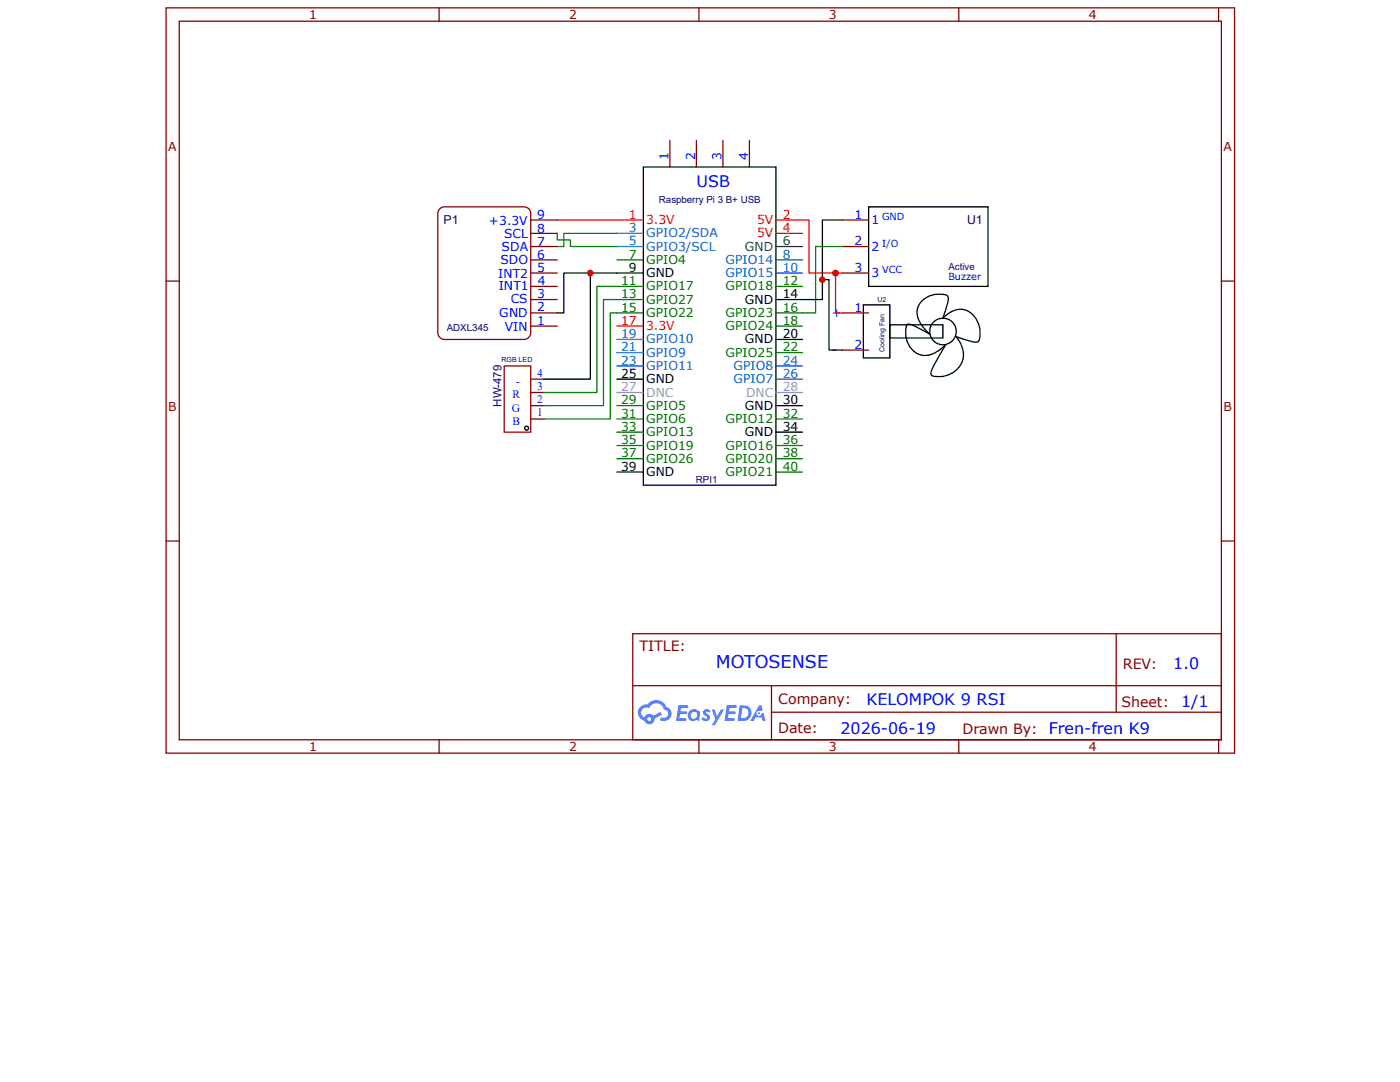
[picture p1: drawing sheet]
<svg xmlns="http://www.w3.org/2000/svg" width="279mm" height="216mm" viewBox="0 0 279 216" stroke-linecap="round" stroke-linejoin="round" font-family="sans-serif">
<g fill="none" stroke="#800" stroke-width=".25">
<path d="M33.1 1.6h213.3v148.7h-213.3zM35.8 4.2h208v143.4h-208zM87.6 1.6v2.6M139.5 1.6v2.6M191.3 1.6v2.6M243.2 1.6v2.6M33.1 56.1h2.7M243.8 56.1h2.6M33.1 107.9h2.7M243.8 107.9h2.6M126.3 126.4h117.5v21.2h-117.5zM126.3 136.8h117.4"/>
<path d="M154 136.8v10.6M222.8 126.4v15.7M87.6 147.6v2.7M139.5 147.6v2.7M154 142.1h89.7M191.3 147.6v2.7M243.2 147.6v2.7"/>
</g>
<g fill="#58f">
<path d="M140.4 141.8a.87 .87 0 0 1 1.4 .1l-.3 .4a.34 .34 0 0 0-.3-.3 .34 .34 0 0 0-.4 .2h.1a1 1 0 0 1 .7 1.3 .99 .99 0 0 1-1.6 0l.3-.4 .6 .3 .2-.1v-.2a1.1 1.1 0 0 1-.7-1.3z"/>
<path d="M142.1 141.6h.5l.5 1.3 .8-1.3h.6l-1.8 3.1h-.6l.6-1.1z"/>
<path d="M135.4 140.7h1.7l.2 .2-.1 .3-1.3 .1-.1 .6h1.1l.3 .3-.3 .3h-1.2l-.1 .8h1.3l.1 .3-.1 .2h-2z"/>
<path d="M145 140.7h1.8l.2 .2 .1 .1-.2 .2-1.3 .1-.1 .6 1.3 .1-.1 .5h-1.3l-.1 .8h1.2l.2 .3-.2 .2h-1.9z"/>
<path d="M151.5 140.8h.5l.2 .9-.4 .2a.51 .51 0 0 0-.8 .2 .51 .51 0 0 0 .3 .7 .51 .51 0 0 0 .7-.4l.4-.2 .4 1.6h-.6l-.2-.6h-1.3l-.3 .6h-.7z"/>
<path d="M151.4 142.2h.2v.2h-.2z"/>
<path d="M147.6 140.8l-.4 3h1a1.57 1.57 0 0 0 1.8-1.5 1.57 1.57 0 0 0-1.9-1.5zM148.2 141.3a1.06 1.06 0 0 1 1.1 1.2 1.06 1.06 0 0 1-1.4 .8z"/>
<path d="M137.6 142a1.14 1.14 0 0 0-.1 1.6 1.14 1.14 0 0 0 1.6 .1l.4 .1 .2-1.7-.4-.2a1.07 1.07 0 0 0-1.7 .1zM138 142.2a.66 .66 0 0 1 1.1 0 .66 .66 0 0 1-.2 1 .66 .66 0 0 1-.9 0 .66 .66 0 0 1 0-1z"/>
<path d="M127.8 141a1.65 1.65 0 0 0 .8 2.8 1.07 1.07 0 0 0 1.2 .7 1.07 1.07 0 0 0 .8-1.1l1.5-.8-.3-.5-1.4 .7a1.11 1.11 0 0 0-1.8 .3 1.05 1.05 0 0 1-.5-1.4 1.05 1.05 0 0 1 1.5-.4 1.55 1.55 0 0 1 1.6-.9 1.55 1.55 0 0 1 1.3 1.2 .86 .86 0 0 1 .8 1.1 .86 .86 0 0 1-1.2 .5 .32 .32 0 0 0-.4 .3 .32 .32 0 0 0 .3 .3 1.47 1.47 0 0 0 1.9-.9 1.47 1.47 0 0 0-.9-1.8 2.27 2.27 0 0 0-3.9-.6l-.8 .2zM129.2 143.5a.4 .4 0 0 1 .8 0 .4 .4 0 0 1-.8 0z"/>
</g>
<g fill="none" stroke="#800" stroke-width=".25">
<path d="M133.7 28v5.3M139 28v5.3M144.3 28v5.3M149.6 28v5.3M87.6 41.8l.7-.5h.4h15.9a1.33 1.33 0 0 1 1.3 1.3v23.8a1.36 1.36 0 0 1-1.3 1.3h-15.9a1.35 1.35 0 0 1-1.3-1.3v-23.8zM105.9 59.8h5.3M105.9 57.1h5.3M105.9 54.5h5.3M105.9 51.9h5.3M105.9 49.2h5.3M105.9 46.6h5.3M105.9 43.9h5.3"/>
<path d="M168.1 54.5h5.3M168.1 49.2h5.3M168.1 43.9h5.3M105.9 65.1h5.3M105.9 62.4h5.3M105.9 78.3h2.6M105.9 75.6h2.6M168.1 62.4h5.3M168.1 69.8h5.3M105.9 83.6h2.6M105.9 80.9h2.6"/>
</g>
<g fill="none" stroke="#000" stroke-width=".25">
<path d="M128.4 33.3h26.5v63.5h-26.5zM117.8 54.5v21.1h-9.3M128.4 54.5h-15.9v7.9h-1.3M164.1 55.8h1.3v14h2.7M168.1 43.9h-4v15.9h-9.2M173.4 41.3h23.8v15.8h-23.8zM123.1 75.6h5.3M154.9 67.7h5.2M172.3 60.8h5.3v10.6h-5.3zM177.6 64.8h10.6v2.6h-10.6zM183.8 60.3a5 5 0 0 1 5.1-1.4l.3 .2a5 5 0 0 1-.6 3l-.4 1.4a4.5 4.5 0 0 1 4.6-1.6 5.1 5.1 0 0 1 2.6 6l-.2 .3a4.9 4.9 0 0 1-2.9-.5l-1.5-.5a4.7 4.7 0 0 1 .8 5.8 5.1 5.1 0 0 1-5.6 2l-.2-.3a5.1 5.1 0 0 1 1.1-2.8l1.8-3.1a5.5 5.5 0 0 1-5 2 4.8 4.8 0 0 1-2.8-5.9l.3-.2a5.8 5.8 0 0 1 2.9 1.2l1.4 .8a5.8 5.8 0 0 1-2.4-5.1zM123.1 94.2h5.3"/>
<path d="M154.9 80.9h5.2M154.9 86.2h5.2"/>
<circle cx="188.2" cy="66.1" r="2.65"/>
<circle cx="105.1" cy="85.4" r=".39"/>
</g>
<path d="M111.2 43.9h17.2M154.9 43.9h6.6v10.6h6.6M154.9 46.6h5.2M166.8 54.5v7.9h1.3M123.1 65.1h5.3" fill="none" stroke="#f00" stroke-width=".25"/>
<path d="M123.1 46.6h5.3M123.1 49.2h5.3M154.9 51.9h5.2M154.9 54.5h5.2M123.1 67.7h5.3M123.1 70.4h5.3M123.1 73h5.3M154.9 73h5.2M154.9 75.6h5.2" fill="none" stroke="#06c" stroke-width=".25"/>
<path d="M154.9 49.2h5.2" fill="none" stroke="#333" stroke-width=".25"/>
<g fill="none" stroke="#060" stroke-width=".25">
<path d="M123.1 51.9h5.3M123.1 57.1h5.3M123.1 59.8h5.3M154.9 57.1h5.2M123.1 62.4h5.3M154.9 62.4h5.2M154.9 65.1h5.2M154.9 70.4h5.2M123.1 80.9h5.3M123.1 83.6h5.3M123.1 86.2h5.3M123.1 88.9h5.3"/>
<path d="M123.1 91.5h5.3M154.9 83.6h5.2M154.9 88.9h5.2M154.9 91.5h5.2M154.9 94.2h5.2"/>
</g>
<path d="M123.1 78.3h5.3M154.9 78.3h5.2" fill="none" stroke="#999" stroke-width=".25"/>
<path d="M100.6 73h5.3v13.2h-5.3z" fill="none" stroke="#a00000" stroke-width=".25"/>
<path d="M111.2 46.6v1.3h2.6v1.3h9.3M123.1 46.6h-10.6v2.6h-1.3M123.1 59.8h-2.7v21.1h-11.9M123.1 57.1h-4v21.2h-10.6M168.1 49.2h-5.3v13.2h-2.7M123.1 62.4h-1.3v21.2h-13.3" fill="none" stroke="#080" stroke-width=".25"/>
<g fill="#c00">
<circle cx="117.8" cy="54.5" r=".66"/>
<circle cx="166.7" cy="54.5" r=".68"/>
<circle cx="164.1" cy="55.8" r=".65"/>
</g>
<text font-size="3.5" fill="#00f" x="142.9" y="133.3">MOTOSENSE</text>
<g font-size="3.2" fill="#00f">
<text x="139" y="37.3">USB</text>
<text x="234.1" y="133.4">1.0</text>
<text x="172.9" y="140.6">KELOMPOK 9 RSI</text>
<text x="235.8" y="141.1">1/1</text>
<text x="167.7" y="146.4">2026-06-19</text>
</g>
<g font-size="2.8" fill="#800">
<text x="127.6" y="129.9">TITLE:</text>
<text x="224.1" y="133.4">REV:</text>
<text x="155.3" y="140.5">Company:</text>
<text x="223.8" y="141">Sheet:</text>
<text x="155.3" y="146.3">Date:</text>
<text x="192.1" y="146.4">Drawn By: Fren-fren K9</text>
</g>
<g font-size="2.5" fill="#800">
<text x="61.7" y="3.9">1</text>
<text x="113.6" y="3.9">2</text>
<text x="165.4" y="3.9">3</text>
<text x="217.3" y="3.9">4</text>
<text x="33.6" y="30.2">A</text>
<text x="244.2" y="30.2">A</text>
<text x="33.6" y="82">B</text>
<text x="244.2" y="82">B</text>
<text x="61.7" y="149.9">1</text>
<text x="113.6" y="149.9">2</text>
<text x="165.4" y="149.9">3</text>
<text x="217.3" y="149.9">4</text>
</g>
<g font-size="2.5" fill="#00f">
<text x="133.4" y="32" transform="rotate(-90 133.4 32)">1</text>
<text x="138.7" y="32" transform="rotate(-90 138.7 32)">2</text>
<text x="144" y="32" transform="rotate(-90 144 32)">3</text>
<text x="149.3" y="32" transform="rotate(-90 149.3 32)">4</text>
<text x="97.6" y="44.8">+3.3V</text>
<text x="100.6" y="47.5">SCL</text>
<text x="107.2" y="43.7">9</text>
<text x="107.2" y="46.4">8</text>
<text x="170.5" y="43.6">1</text>
<text x="173.9" y="44.7">1</text>
<text x="99.9" y="52.7">SDO</text>
<text x="100.1" y="50.1">SDA</text>
<text x="107.2" y="51.7">6</text>
<text x="107.2" y="49.1">7</text>
<text x="170.5" y="48.9">2</text>
<text x="173.9" y="50">2</text>
<text x="99.4" y="55.4">INT2</text>
<text x="99.5" y="58">INT1</text>
<text x="107.2" y="59.4">3</text>
<text x="107.2" y="54.4">5</text>
<text x="107.4" y="56.9">4</text>
<text x="170.5" y="54.2">3</text>
<text x="173.9" y="55.3">3</text>
<text x="99.7" y="63.2">GND</text>
<text x="100.8" y="66">VIN</text>
<text x="101.9" y="60.5">CS</text>
<text x="107.2" y="64.9">1</text>
<text x="107.2" y="62.1">2</text>
<text x="166" y="63.2">+</text>
<text x="170.5" y="62.2">1</text>
<text x="166" y="70.7">-</text>
<text x="170.5" y="69.6">2</text>
</g>
<g font-size="2.5" fill="#000080">
<text x="88.5" y="44.8">P1</text>
<text x="193" y="44.8">U1</text>
</g>
<g font-size="2.5" fill="#f00">
<text x="125.5" y="43.6">1</text>
<text x="128.9" y="44.7">3.3V</text>
<text x="151.1" y="44.7">5V</text>
<text x="151.1" y="47.4">5V</text>
<text x="156.2" y="43.6">2</text>
<text x="156.2" y="46.3">4</text>
<text x="124" y="64.8">17</text>
<text x="128.9" y="65.9">3.3V</text>
</g>
<g font-size="2.5" fill="#06c">
<text x="125.5" y="46.3">3</text>
<text x="128.9" y="47.4">GPIO2/SDA</text>
<text x="125.5" y="48.9">5</text>
<text x="128.9" y="50">GPIO3/SCL</text>
<text x="144.8" y="52.7">GPIO14</text>
<text x="156.2" y="51.6">8</text>
<text x="144.8" y="55.3">GPIO15</text>
<text x="156.2" y="54.2">10</text>
<text x="124" y="67.5">19</text>
<text x="124" y="70.1">21</text>
<text x="128.9" y="68.5">GPIO10</text>
<text x="128.9" y="71.2">GPIO9</text>
<text x="124" y="72.8">23</text>
<text x="128.9" y="73.8">GPIO11</text>
<text x="146.4" y="73.8">GPIO8</text>
<text x="146.4" y="76.5">GPIO7</text>
<text x="156.2" y="72.8">24</text>
<text x="156.2" y="75.4">26</text>
</g>
<g font-size="2.5" fill="#060">
<text x="125.5" y="51.6">7</text>
<text x="128.9" y="52.7">GPIO4</text>
<text x="124" y="56.9">11</text>
<text x="124" y="59.5">13</text>
<text x="128.9" y="58">GPIO17</text>
<text x="144.8" y="58">GPIO18</text>
<text x="156.2" y="56.9">12</text>
<text x="124" y="62.2">15</text>
<text x="128.9" y="60.6">GPIO27</text>
<text x="128.9" y="63.2">GPIO22</text>
<text x="144.8" y="63.2">GPIO23</text>
<text x="144.8" y="65.9">GPIO24</text>
<text x="156.2" y="62.2">16</text>
<text x="156.2" y="64.8">18</text>
<text x="144.8" y="71.2">GPIO25</text>
<text x="156.2" y="70.1">22</text>
<text x="124" y="80.7">29</text>
<text x="124" y="83.4">31</text>
<text x="128.9" y="81.7">GPIO5</text>
<text x="156.2" y="83.4">32</text>
<text x="124" y="86">33</text>
<text x="124" y="88.6">35</text>
<text x="128.9" y="84.4">GPIO6</text>
<text x="128.9" y="87">GPIO13</text>
<text x="128.9" y="89.7">GPIO19</text>
<text x="144.8" y="84.4">GPIO12</text>
<text x="144.8" y="89.7">GPIO16</text>
<text x="156.2" y="88.6">36</text>
<text x="124" y="91.3">37</text>
<text x="128.9" y="92.3">GPIO26</text>
<text x="144.8" y="92.3">GPIO20</text>
<text x="144.8" y="95">GPIO21</text>
<text x="156.2" y="91.3">38</text>
<text x="156.2" y="93.9">40</text>
</g>
<g font-size="2.5" fill="#333">
<text x="148.7" y="50">GND</text>
<text x="156.2" y="48.9">6</text>
</g>
<g font-size="2.5">
<text x="125.5" y="54.2">9</text>
<text x="128.9" y="55.3">GND</text>
<text x="156.2" y="59.5">14</text>
<text x="148.7" y="60.6">GND</text>
<text x="148.7" y="68.5">GND</text>
<text x="156.2" y="67.5">20</text>
<text x="124" y="75.4">25</text>
<text x="128.9" y="76.5">GND</text>
<text x="148.7" y="81.7">GND</text>
<text x="156.2" y="80.7">30</text>
<text x="148.7" y="87">GND</text>
<text x="156.2" y="86">34</text>
<text x="124" y="93.9">39</text>
<text x="128.9" y="95">GND</text>
</g>
<g font-size="2.5" fill="#999">
<text x="124" y="78.1">27</text>
<text x="128.9" y="79.1">DNC</text>
<text x="148.9" y="79.1">DNC</text>
<text x="156.2" y="78.1">28</text>
</g>
<g font-size="2.3" fill="#00f">
<text x="103" y="76.9">-</text>
<text x="107.2" y="77.8">3</text>
<text x="107.2" y="75.1">4</text>
<text x="102.1" y="82.2">G</text>
<text x="102.3" y="79.5">R</text>
<text x="107.2" y="83.1">1</text>
<text x="107.2" y="80.4">2</text>
<text x="102.3" y="84.8">B</text>
</g>
<text font-size="2.3" fill="#000080" x="100.1" y="81.2" transform="rotate(-90 100.1 81.2)">HW-479</text>
<g font-size="1.9" fill="#000080">
<text x="131.5" y="40.6">Raspberry Pi 3 B+ USB</text>
<text x="189.3" y="53.8">Active</text>
<text x="89.2" y="66">ADXL345</text>
<text x="138.9" y="96.4">RPI1</text>
</g>
<g font-size="1.9" fill="#00f">
<text x="176" y="43.9">GND</text>
<text x="176" y="49.2">I/O</text>
<text x="176" y="54.5">VCC</text>
<text x="189.3" y="55.8">Buzzer</text>
</g>
<g font-size="1.4" fill="#000080">
<text x="175.1" y="60.3">U2</text>
<text x="176.5" y="70.2" transform="rotate(-90 176.5 70.2)">Cooling Fan</text>
<text x="100.1" y="72.2">RGB LED</text>
</g>
</svg>
